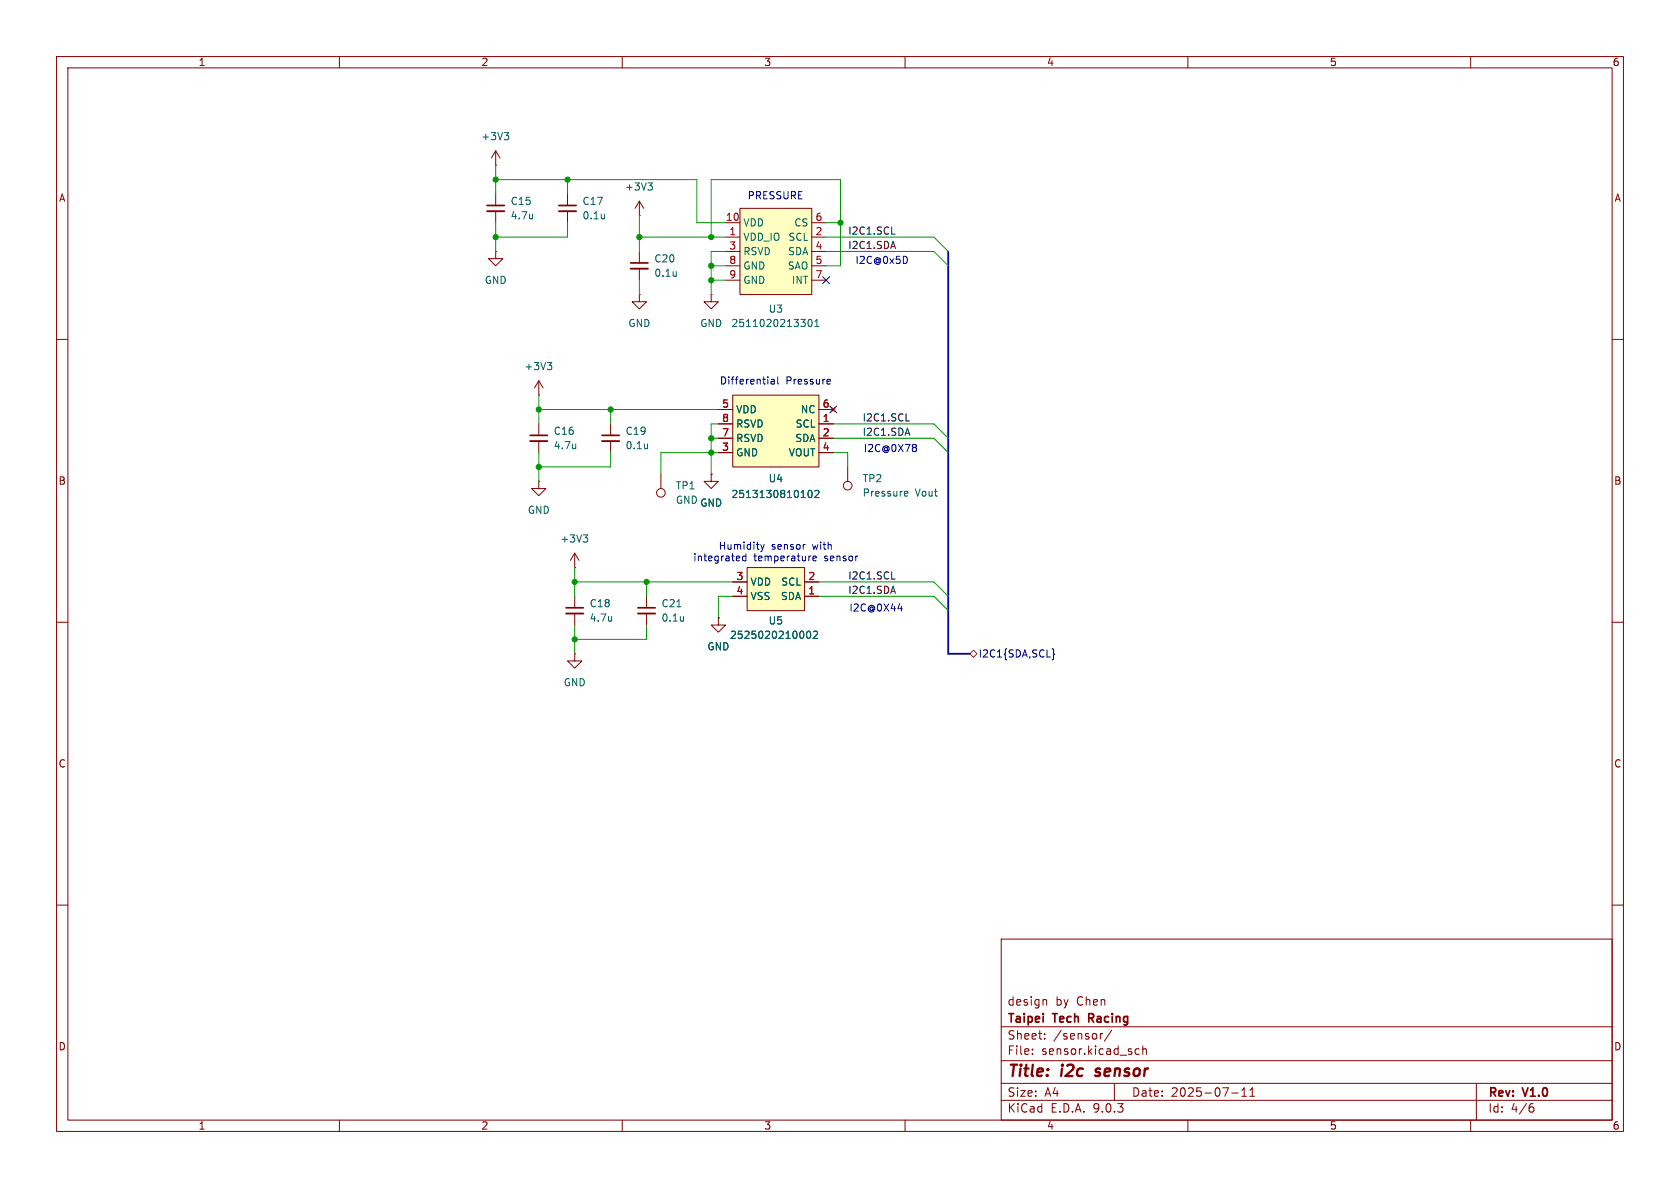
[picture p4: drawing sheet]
<svg xmlns="http://www.w3.org/2000/svg" width="297mm" height="210mm" viewBox="0 0 297 210" stroke-linecap="round" stroke-linejoin="round" font-family="sans-serif">
<g fill="none" stroke="#840000" stroke-width=".18">
<path d="M10 10h277v190h-277zM12 12h273v186h-273zM60 10v2M110 10v2M160 10v2M210 10v2M260 10v2M87.6 34.3v2M87.6 37.3v2.1M100.3 34.3v2M100.3 37.3v2.1M87.6 44.5v1.2h1.3l-1.3 1.3-1.2-1.3h1.2"/>
<path d="M87.6 44.5h.1M10 60h2M95.2 74.9v2.1M95.2 78v2M107.9 74.9v2.1M107.9 78v2M285 60h2M95.2 85.1v1.3h1.3l-1.3 1.2-1.2-1.2h1.2M95.2 85.1h.1M101.6 97.8l-.8 1.3M101.6 97.8l.8 1.3M101.6 97.8v2.5"/>
<path d="M116.8 83.8v2.6M149.9 82.6v2.5M10 110h2M101.6 100.3h.1M285 110h2M10 160h2M177 166h108v32h-108zM184.6 176.7l.4 .1v.1v.8M285 160h2M60 198v2M110 198v2M160 198v2"/>
<path d="M177 194.5h108M177 191.5h108M177 187.5h108M177 181.5h108M182.5 186.3v.1M182.5 185.5v.1M184.7 183.6v.1M184.7 182.8v.1M194.5 182.7v1M195 182.7l-.3 .1-.2 .2M196.5 182.1l-1.3 2M197 191.5v3"/>
<path d="M200.8 186.3h.6M200.8 185.5h.6M202 185.5l.2-.1 .4 .1 .1 .9M202 184.9v1.5M210 198v2M217.7 193.2h1.2M219.5 193.8h.9M219.5 192.7l.5-.4v1.5M221 193.8h.8M221 192.7l.4-.4v1.5M260 198v2M261 191.5v6.5"/>
<path d="M270.6 195.7h.4l.2 .3-.1 .5-.5 .1M271 195.1l-.4 .1"/>
<circle cx="116.8" cy="87.1" r=".76"/>
<circle cx="149.9" cy="85.9" r=".76"/>
</g>
<path d="M193.6 190.1l.2 .1M193.8 189l-.1 .3 .1 .1" fill="none" stroke="#840000" stroke-width=".4"/>
<path d="M86.1 36.3h3.1M98.8 36.3h3.1M93.7 77h3.1M106.4 77h3.1M192.5 180h.6M193.1 179.2h-.6v1.5" fill="none" stroke="#840000" stroke-width=".3"/>
<path d="M94.2 37.8v.9M94.2 38.6h-.1M106.9 37.8v.9M106.9 38.6h-.1M101.8 78.5v.8M101.8 79.2l-.1 .1M114.5 78.5v.8M114.5 79.2l-.1 .1M103.1 94.6h.8l-.4 .4M103.7 95l.2 .3v.3l-.2 .2M159.9 87.6h.5M159.9 86.9h.4l.2 .3-.6 .1" fill="none" stroke="#006464" stroke-width=".18"/>
<path d="M86.1 37.3h3.1M98.8 37.3h3.1M93.7 78h3.1M106.4 78h3.1" fill="none" stroke="#840000" stroke-width=".33"/>
<path d="M129.5 69.9h15.3v12.7h-15.3z" fill="#ffffc2"/>
<g fill="none" stroke="#840000" stroke-width=".18">
<path d="M87.6 29.2h.1M87.6 26.7l-.7 1.2M87.6 26.7l.8 1.2M87.6 26.7v2.5M113 38.1h.1M113 35.6l-.7 1.2M113 35.6l.8 1.2M113 35.6v2.5M113 52.1v1.2h1.3l-1.3 1.3-1.2-1.3h1.2M113 52.1h.1M113 44.5v2M113 47.5v2"/>
<path d="M125.7 52.1v1.2h1.3l-1.3 1.3-1.2-1.3h1.2M125.7 52.1h.1M95.2 69.9h.1M95.2 67.3l-.7 1.3M95.2 67.3l.8 1.3M95.2 67.3v2.6M127 72.4h2.5M127 74.9h2.5M127 77.5h2.5M129.5 69.9h15.3v12.7h-15.3zM144.8 72.4h2.5M144.8 74.9h2.5"/>
<path d="M144.8 77.5h2.5M146.9 72l.8 .8M147.7 72l-.8 .8M125.7 83.8v1.3h1.3l-1.3 1.3-1.2-1.3h1.2M125.7 83.8h.1M127 80h2.5M144.8 80h2.5M101.6 115.6v1.2h1.3l-1.3 1.3-1.3-1.3h1.3M101.6 115.6h.1M101.6 105.4v2M101.6 108.5v2M114.3 105.4v2"/>
<path d="M114.3 108.5v2M127 109.2v1.3h1.3l-1.3 1.3-1.3-1.3h1.3M127 109.2h.1"/>
</g>
<g fill="none" stroke="#006464" stroke-width=".18">
<path d="M89.1 23.4h.8l-.4 .5M89.7 23.9l.2 .3v.3l-.2 .2M114.5 32.3h.8l-.4 .5M115.1 32.8l.2 .3v.3l-.2 .2M119.6 48v.8M119.6 48.7l-.1 .1M96.8 64.1h.7l-.4 .5M97.3 64.6l.2 .2v.3l-.2 .2M143 86.8l.1-.1a.68 .68 0 0 1 .5 .6 .68 .68 0 0 1-.5 .7l-.1-.2-.2-.3zM144.1 86.8l.4-.1 .3 .3-.8 1h.8M108.1 109v.8M108.1 109.7h.1"/>
<path d="M119.7 107.3h.7M120.8 109v.8M120.8 109.7h.1"/>
</g>
<path d="M111.5 46.5h3.1M100.1 107.4h3M112.8 107.4h3" fill="none" stroke="#840000" stroke-width=".3"/>
<path d="M111.5 47.5h3.1M100.1 108.5h3M112.8 108.5h3" fill="none" stroke="#840000" stroke-width=".33"/>
<path d="M130.8 36.8h12.7v15.3h-12.7z" fill="#ffffc2"/>
<path d="M128.3 39.4h2.5M130.8 36.8h12.7v15.3h-12.7zM143.5 39.4h2.5M128.3 41.9h2.5M128.3 44.5h2.5M128.3 47h2.5M128.3 49.5h2.5M143.5 41.9h2.5M143.5 44.5h2.5M143.5 47h2.5M143.5 49.5h2.5" fill="none" stroke="#840000" stroke-width=".18"/>
<path d="M141.6 56.5h.8l-.5 .4M142.2 57l.2 .2-.2 .5M143 56.6l.1-.1a.68 .68 0 0 1 .5 .6 .68 .68 0 0 1-.5 .6l-.1-.1-.2-.4zM144.1 57.7h.7M144.1 56.8l.3-.3v1.2" fill="none" stroke="#006464" stroke-width=".18"/>
<path d="M132.1 100.3h10.1v7.7h-10.1z" fill="#ffffc2"/>
<g fill="none" stroke="#840000" stroke-width=".18">
<path d="M127 72.4h2.5M127 74.9h2.5M127 77.5h2.5M144.8 72.4h2.5M144.8 74.9h2.5M144.8 77.5h2.5M146.9 72l.8 .8M147.7 72l-.8 .8M125.7 83.8h.1M127 80h2.5M144.8 80h2.5M127 109.2h.1"/>
<path d="M129.5 102.9h2.6M129.5 105.4h2.6M132.1 100.3h10.1v7.7h-10.1zM142.2 102.9h2.6M142.2 105.4h2.6"/>
</g>
<path d="M143 86.8l.1-.1a.68 .68 0 0 1 .5 .6 .68 .68 0 0 1-.5 .7l-.1-.2-.2-.3zM144.1 86.8l.4-.1 .3 .3-.8 1h.8M142.7 111.7l.2-.1a.68 .68 0 0 1 .4 .6 .68 .68 0 0 1-.4 .6l-.2-.1-.1-.3zM143.8 111.7l.5-.1 .2 .3-.8 .9h.8" fill="none" stroke="#006464" stroke-width=".18"/>
<path d="M145.4 48.9l1.3 1.2M146.7 48.9l-1.3 1.2M146.7 71.8l1.2 1.2M147.9 71.8l-1.2 1.2M186 114.7l.3 .2v.6l.1 .2-.1 .1v.7l-.3 .1" fill="none" stroke="#000084" stroke-width=".18"/>
<path d="M171.4 115.6l.7-.7 .6 .7-.6 .6z" fill="none" stroke="#725600" stroke-width=".18"/>
<path d="M157.6 41.4h.6M160.2 74.4h.6M157.6 102.4h.6" fill="none" stroke="#0f0f0f" stroke-width=".18"/>
<path d="M167.6 44.5v71.1h3.8" fill="none" stroke="#000084" stroke-width=".3"/>
<g fill="none" stroke="#009600" stroke-width=".18">
<path d="M87.6 31.8h35.6v7.6h5.1M87.6 29.2v5.1M87.6 39.4v5.1M100.3 31.8v2.5M100.3 39.4v2.5h-12.7M113 38.1v6.4M146 39.4h2.6M113 49.5v2.6M113 41.9h15.3M125.7 47h2.6M125.7 41.9v-10.1h22.9v15.2h-2.6M125.7 49.5h2.6"/>
<path d="M128.3 44.5h-2.6v7.6M146 41.9h19.1l2.5 2.6M146 44.5h19.1l2.5 2.5M95.2 69.9v5M95.2 72.4h31.8M107.9 72.4v2.5M125.7 77.5h1.3M127 74.9h-1.3v8.9M147.3 77.5h17.8l2.5 2.5M147.3 74.9h17.8l2.5 2.6M95.2 80v5.1M107.9 80v2.6h-12.7"/>
<path d="M127 80h-10.2v3.8M147.3 80h2.6v2.6M101.6 102.9h27.9M101.6 100.3v5.1M101.6 110.5v5.1M114.3 110.5v2.5h-12.7M114.3 102.9v2.5M129.5 105.4h-2.5v3.8M144.8 105.4h20.3l2.5 2.6M144.8 102.9h20.3l2.5 2.5"/>
</g>
<g fill="none" stroke="#0000c2" stroke-width=".18">
<path d="M160.3 45.5l.1 .4-.1 .5M136.3 67.1h.5l.1 .8M136.9 67.3l-.4 .1-.2 .2 .2 .3 .4-.1M137.5 66.6v1.1l.2 .2M146.4 67l.3 .1 .1 .2-.6 .2M146.7 67.8l-.3 .1M161.8 78.6l.2 .2-.2 .3 .2 .2v.3l-.2 .2M131.4 98.4l-.1 .1v.5l.2 .1h.4M131.9 97.9v1.2M134.5 96.3l.3 .8M134.8 97.1l-.3 .4M135.1 96.3l-.3 .8"/>
<path d="M142.2 96.3h.2M143.2 98.3h.2M143.7 98.7l.6-.1v-.2l-.4-.1-.2 .2 .1 .6h.5M158.7 107.6h.8M159.4 107.2v.8"/>
</g>
<g fill="#009600" stroke="#009600" stroke-width=".18">
<circle cx="125.7" cy="80" r=".46"/>
<circle cx="125.7" cy="77.5" r=".46"/>
<circle cx="125.7" cy="47" r=".46"/>
<circle cx="125.7" cy="49.5" r=".46"/>
<circle cx="113" cy="41.9" r=".46"/>
<circle cx="148.6" cy="39.4" r=".46"/>
<circle cx="125.7" cy="41.9" r=".46"/>
<circle cx="107.9" cy="72.4" r=".46"/>
<circle cx="95.2" cy="72.4" r=".46"/>
<circle cx="100.3" cy="31.8" r=".46"/>
<circle cx="87.6" cy="31.8" r=".46"/>
<circle cx="95.2" cy="82.6" r=".46"/>
<circle cx="87.6" cy="41.9" r=".46"/>
<circle cx="101.6" cy="102.9" r=".46"/>
<circle cx="114.3" cy="102.9" r=".46"/>
<circle cx="101.6" cy="113" r=".46"/>
</g>
<g font-size="2.8" fill="#840000">
<text x="178" y="190.9">Title:</text>
<text x="187.7" y="190.9">i2c</text>
<text x="194.6" y="190.9">sensor</text>
</g>
<g font-size="2.1" fill="#840000">
<text x="178" y="178">design</text>
<text x="186.6" y="178">by</text>
<text x="190.4" y="178">Chen</text>
<text x="178" y="184">Sheet:</text>
<text x="178" y="181.2">Taipei</text>
<text x="186.2" y="184">/sensor/</text>
<text x="186.3" y="181.2">Tech</text>
<text x="193.1" y="181.2">Racing</text>
<text x="178" y="186.7">File:</text>
<text x="184.1" y="186.7">sensor.kicad_sch</text>
<text x="178" y="196.9">KiCad</text>
<text x="178" y="194.1">Size:</text>
<text x="184.7" y="194.1">A4</text>
<text x="185.7" y="196.9">E.D.A.</text>
<text x="193.3" y="196.9">9.0.3</text>
<text x="200" y="194.1">Date:</text>
<text x="207" y="194.1">2025-07-11</text>
<text x="263" y="194.3">Rev:</text>
<text x="263" y="196.9">Id:</text>
<text x="267.1" y="196.9">4/6</text>
<text x="269.4" y="194.3">V1.0</text>
</g>
<g font-size="1.8" fill="#840000">
<text x="35" y="11.9">1</text>
<text x="85" y="11.9">2</text>
<text x="135" y="11.9">3</text>
<text x="185" y="11.9">4</text>
<text x="235" y="11.9">5</text>
<text x="285" y="11.9">6</text>
<text x="10.3" y="35.9">A</text>
<text x="285.3" y="35.9">A</text>
<text x="10.3" y="85.9">B</text>
<text x="285.3" y="85.9">B</text>
<text x="10.3" y="135.9">C</text>
<text x="285.3" y="135.9">C</text>
<text x="10.3" y="185.9">D</text>
<text x="285.3" y="185.9">D</text>
<text x="35" y="199.9">1</text>
<text x="85" y="199.9">2</text>
<text x="135" y="199.9">3</text>
<text x="185" y="199.9">4</text>
<text x="235" y="199.9">5</text>
<text x="285" y="199.9">6</text>
</g>
<g font-size="1.8" fill="#006464">
<text x="85" y="25">+3V3</text>
<text x="110.4" y="33.9">+3V3</text>
<text x="90.2" y="36.4">C15</text>
<text x="90.2" y="39">4.7u</text>
<text x="102.9" y="36.4">C17</text>
<text x="102.9" y="39">0.1u</text>
<text x="131.3" y="40.2">VDD</text>
<text x="140.3" y="40.2">CS</text>
<text x="115.6" y="46.6">C20</text>
<text x="131.3" y="42.8">VDD_IO</text>
<text x="131.3" y="45.3">RSVD</text>
<text x="131.3" y="47.9">GND</text>
<text x="139.2" y="47.9">SAO</text>
<text x="139.2" y="45.3">SDA</text>
<text x="139.3" y="42.8">SCL</text>
<text x="85.6" y="50.4">GND</text>
<text x="115.6" y="49.1">0.1u</text>
<text x="131.3" y="50.4">GND</text>
<text x="139.9" y="50.4">INT</text>
<text x="111" y="58">GND</text>
<text x="123.7" y="58">GND</text>
<text x="129.2" y="58">2511020213301</text>
<text x="135.8" y="55.5">U3</text>
<text x="92.6" y="65.6">+3V3</text>
<text x="97.8" y="77.1">C16</text>
<text x="110.5" y="77.1">C19</text>
<text x="130" y="73.3">VDD</text>
<text x="130" y="75.8">RSVD</text>
<text x="140.6" y="75.8">SCL</text>
<text x="141.5" y="73.3">NC</text>
<text x="97.8" y="79.6">4.7u</text>
<text x="110.5" y="79.6">0.1u</text>
<text x="130" y="80.9">GND</text>
<text x="130" y="78.3">RSVD</text>
<text x="139.4" y="80.9">VOUT</text>
<text x="140.5" y="78.3">SDA</text>
<text x="119.4" y="86.7">TP1</text>
<text x="119.4" y="89.3">GND</text>
<text x="123.7" y="89.8">GND</text>
<text x="129.2" y="88.2">2513130810102</text>
<text x="135.8" y="85.4">U4</text>
<text x="152.4" y="85.4">TP2</text>
<text x="152.4" y="88">Pressure</text>
<text x="161.8" y="88">Vout</text>
<text x="93.2" y="91">GND</text>
<text x="99" y="96.1">+3V3</text>
<text x="104.1" y="107.5">C18</text>
<text x="116.8" y="107.5">C21</text>
<text x="132.6" y="103.7">VDD</text>
<text x="132.6" y="106.3">VSS</text>
<text x="138" y="106.3">SDA</text>
<text x="138" y="103.7">SCL</text>
<text x="104.1" y="110.1">4.7u</text>
<text x="116.8" y="110.1">0.1u</text>
<text x="128.9" y="113.1">2525020210002</text>
<text x="135.8" y="110.6">U5</text>
<text x="125" y="115.2">GND</text>
<text x="99.6" y="121.5">GND</text>
</g>
<g font-size="1.8" fill="#0000c2">
<text x="132.1" y="35.3">PRESSURE</text>
<text x="151.1" y="46.7">I2C@0x5D</text>
<text x="127.2" y="68.2">Differential</text>
<text x="138.9" y="68.2">Pressure</text>
<text x="152.6" y="80.1">I2C@0X78</text>
<text x="122.5" y="99.4">integrated</text>
<text x="127" y="97.4">Humidity</text>
<text x="133.2" y="99.4">temperature</text>
<text x="136.4" y="97.4">sensor</text>
<text x="143.8" y="97.4">with</text>
<text x="145.8" y="99.4">sensor</text>
<text x="150.1" y="108.3">I2C@0X44</text>
</g>
<g font-size="1.8" fill="#a90000">
<text x="128.2" y="39.1">10</text>
<text x="128.8" y="41.7">1</text>
<text x="144.1" y="39.1">6</text>
<text x="144.1" y="41.7">2</text>
<text x="128.8" y="44.2">3</text>
<text x="128.8" y="46.7">8</text>
<text x="144.1" y="44.2">4</text>
<text x="144.1" y="46.7">5</text>
<text x="128.8" y="49.3">9</text>
<text x="144.1" y="49.3">7</text>
<text x="127.6" y="72.1">5</text>
<text x="127.6" y="74.7">8</text>
<text x="127.6" y="77.2">7</text>
<text x="145.3" y="74.7">1</text>
<text x="145.3" y="77.2">2</text>
<text x="145.3" y="72.1">6</text>
<text x="127.6" y="79.8">3</text>
<text x="145.3" y="79.8">4</text>
<text x="130.1" y="102.6">3</text>
<text x="130.1" y="105.2">4</text>
<text x="142.8" y="102.6">2</text>
<text x="142.8" y="105.2">1</text>
</g>
<g font-size="1.8" fill="#0f0f0f">
<text x="149.9" y="41.6">I2C1.SCL</text>
<text x="149.9" y="44.1">I2C1.SDA</text>
<text x="152.4" y="74.6">I2C1.SCL</text>
<text x="152.4" y="77.1">I2C1.SDA</text>
<text x="149.9" y="102.5">I2C1.SCL</text>
<text x="149.9" y="105.1">I2C1.SDA</text>
</g>
<text font-size="1.8" fill="#000084" x="172.9" y="116.4">I2C1{SDA,SCL}</text>
</svg>
